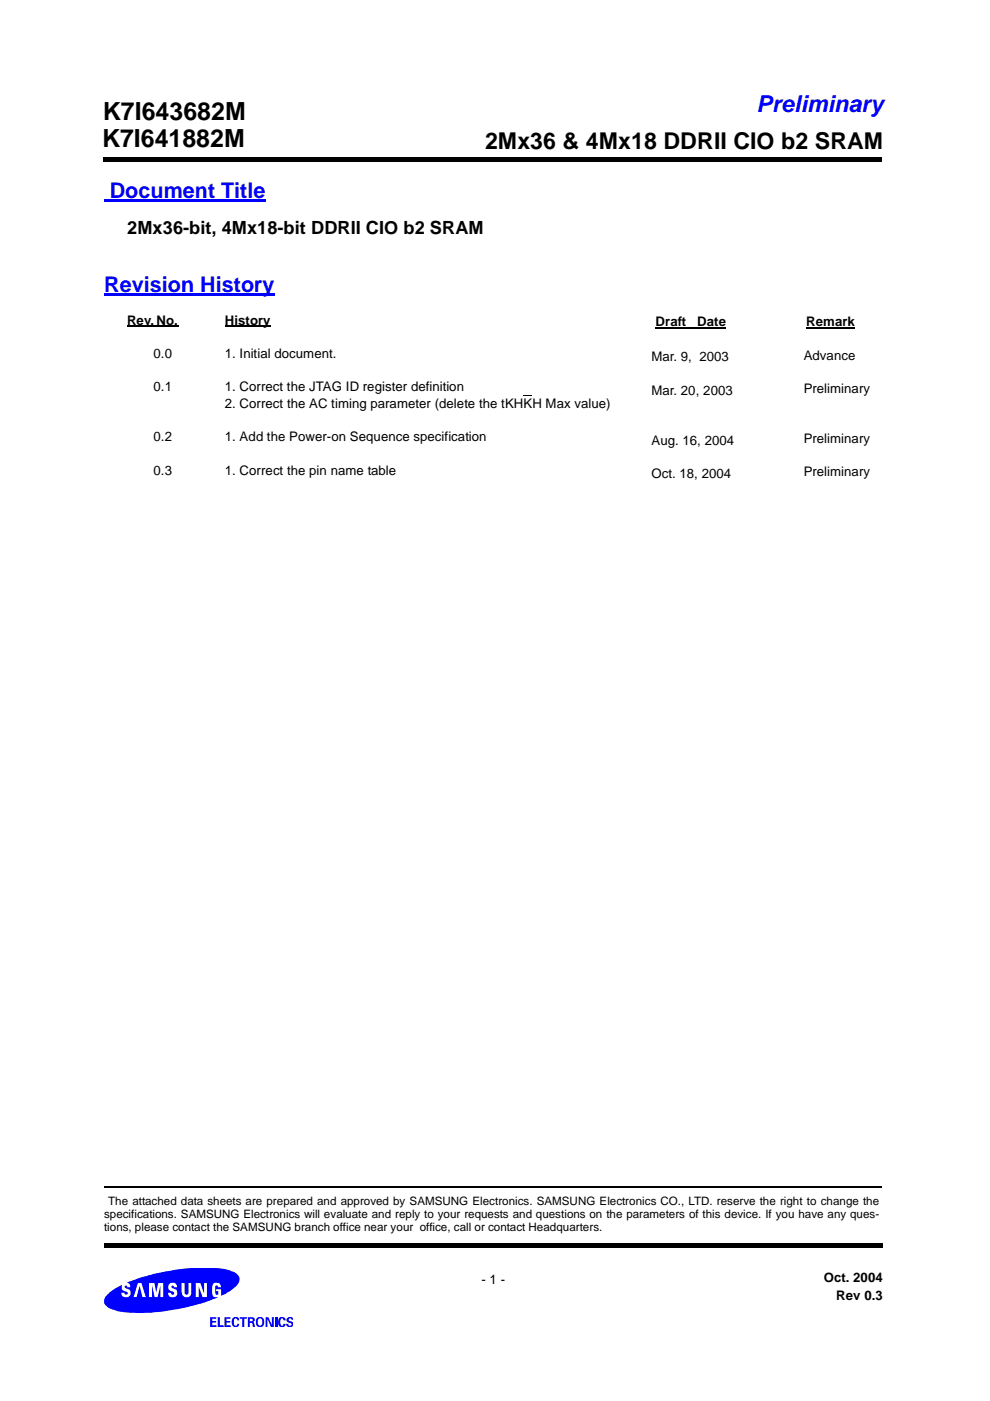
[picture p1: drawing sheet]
<svg xmlns="http://www.w3.org/2000/svg" width="210mm" height="297mm" viewBox="0 0 210 297" stroke-linecap="round" stroke-linejoin="round" font-family="sans-serif">
<g fill="none" stroke="#fff" stroke-width=".21">
<path d="M22 19.4v2.8M187 19.4v2.8M22 25.8v5.6M22 35v227.2M24.8 34.1h-2.8v2.8h2.9M26.9 36.8v2.8M28.4 34.1h5.6M28.4 36.9h5.6M37.1 36.8v2.8M37.5 34.1h5.7M37.6 36.9h5.6M46.7 34.1h5.6"/>
<path d="M46.8 36.9h5.5M55.9 34.1h5.6M55.9 36.9h5.6M65 34.1h5.7M65 36.9h5.6M74.2 34.1h5.6M74.2 36.9h5.6M83.4 34.1h5.6M83.4 36.9h5.6M92.5 34.1h5.6M92.5 36.9h5.6M101.1 34.4v2.8"/>
<path d="M101.7 36.9h5.5M101.7 34.1h5.6M104.5 34.4v2.8M107.8 34.4v2.8M110.8 36.9h5.6M110.8 34.1h5.7M120 36.9h5.6M120 34.1h5.7M129.1 36.9h5.6M129.2 34.1h5.6M138.3 36.9h5.6M138.4 34.1h5.6"/>
<path d="M147.4 36.9h5.6M147.5 34.1h5.6M156.6 36.9h5.6M156.7 34.1h5.6M165.7 36.9h5.6M165.8 34.1h5.7M174.9 36.9h5.6M175 34.1h5.7M184 36.9h2.9M184.2 34.1h2.8v2.8M187 25.8v5.7M187 35.2v93.5"/>
<path d="M26.9 43.3v5.6M26.9 52.6v5.7M37.1 43.3v5.6M37.1 52.6v5.7M101.1 40.7v5.6M101.1 49.9v5.6M101.1 59.1v5.5M104.5 40.7v5.6M104.5 49.9v5.6M104.5 59.1v5.5M107.8 40.7v5.6M107.8 49.9v5.6"/>
<path d="M107.8 59.1v5.5M26.9 61.9v5.7M26.9 71.2v5.7M37.1 61.9v5.7M37.1 71.2v5.7M101.1 68.2v5.6M101.1 77.4v5.6M104.5 68.2v5.6M104.5 77.4v5.6M107.8 68.2v5.6M107.8 77.4v5.6M26.9 80.5v5.7"/>
<path d="M26.9 89.8v5.7M26.9 99.1v5.7M37.1 80.5v5.7M37.1 89.8v5.7M37.1 99.1v5.7M101.1 86.5v5.7M101.1 95.7v5.6M104.5 86.5v5.7M104.5 95.7v5.6M107.8 86.5v5.7M107.8 95.7v5.6M26.9 108.4v5.7"/>
<path d="M26.9 117.7v5.7M37.1 108.4v5.7M37.1 117.7v5.7M101.1 104.9v5.6M101.1 114v5.6M104.5 104.9v5.6M104.5 114v5.6M107.8 104.9v5.6M107.8 114v5.6M26.9 127v5.7M26.9 136.4v5.6M37.1 127v5.7"/>
<path d="M37.1 136.4v5.6M101.1 123.2v5.6M101.1 132.4v5.6M104.5 123.2v5.6M104.5 132.4v5.6M107.8 123.2v5.6M107.8 132.4v5.6M187 128.9v9M187 138.3v8.7M26.9 145.6v5.7M26.9 154.9v5.8M37.1 145.6v5.7"/>
<path d="M37.1 154.9v5.8M101.1 141.5v5.6M101.1 150.7v5.6M101.1 159.9v5.5M104.5 141.5v5.6M104.5 150.7v5.6M104.5 159.9v5.5M107.8 141.5v5.6M107.8 150.7v5.6M107.8 159.9v5.5M187 147.7v8.5M187 157.1v8.3"/>
<path d="M26.9 164.3v5.7M26.9 173.6v5.7M37.1 164.3v5.7M37.1 173.6v5.7M101.1 169v5.6M101.1 178.2v5.6M104.5 169v5.6M104.5 178.2v5.6M107.8 169v5.6M107.8 178.2v5.6M187 166.5v8.1M187 175.8v7.9"/>
<path d="M26.9 182.9v5.7M26.9 192.2v5.7M37.1 182.9v5.7M37.1 192.2v5.7M101.1 187.3v5.7M101.1 196.5v5.6M104.5 187.3v5.7M104.5 196.5v5.6M107.8 187.3v5.7M107.8 196.5v5.6M187 185.2v7.7M187 194.6v7.5"/>
<path d="M26.9 201.5v5.7M26.9 210.8v5.7M37.1 201.5v5.7M37.1 210.8v5.7M101.1 205.7v5.6M101.1 214.8v5.6M104.5 205.7v5.6M104.5 214.8v5.6M107.8 205.7v5.6M107.8 214.8v5.6M187 204v7.3M187 213.3v7.1"/>
<path d="M26.9 220.1v5.7M26.9 229.4v5.7M26.9 238.7v5.7M37.1 220.1v5.7M37.1 229.4v5.7M37.1 238.7v5.7M101.1 224v5.6M101.1 233.2v5.6M104.5 224v5.6M104.5 233.2v5.6M107.8 224v5.6M107.8 233.2v5.6"/>
<path d="M187 222.7v6.9M187 232.1v6.7M26.9 248v5.7M26.9 257.3v2.8M37.1 248v5.7M37.1 257.3v2.8M101.1 242.3v5.6M101.1 251.5v5.6M104.5 242.3v5.6M104.5 251.5v5.6M107.8 242.3v5.6M107.8 251.5v5.6"/>
<path d="M187 241.4v6.6M187 250.8v6.3M22 260.7v2.8h2.8M22 265.8v5.6M22 275v5.7M22 260.5h2.8M28.4 263.5h5.6M28.4 260.5h5.6M37.5 263.5h5.7M37.6 260.5h5.6M46.7 263.5h5.6M46.7 260.5h5.6"/>
<path d="M55.9 263.5h5.6M55.9 260.5h5.6M65 263.5h5.7M65 260.5h5.6M74.2 263.5h5.6M74.2 260.5h5.6M83.4 263.5h5.6M83.4 260.5h5.6M92.5 263.5h5.6M92.6 260.5h5.5M101.1 260.6v2.8M101.7 263.5h5.6"/>
<path d="M101.7 260.5h5.6M104.5 260.6v2.8M107.8 260.6v2.8M110.8 263.5h5.7M110.9 260.5h5.6M120 263.5h5.7M120 260.5h5.6M129.2 263.5h5.6M129.2 260.5h5.6M138.4 263.5h5.6M138.4 260.5h5.5M147.5 263.5h5.6"/>
<path d="M147.5 260.5h5.6M156.7 263.5h5.6M156.7 260.5h5.6M165.8 263.5h5.7M165.8 260.5h5.7M175 263.5h5.7M175 260.5h5.6M184.2 260.5h2.8M187 260.7v2.8h-2.8M187 260.2v5.7M187 269.6v5.7M187 278.9v2.9"/>
<path d="M22 284.2v2.9"/>
</g>
<path d="M22 33.3h.5v1.1h-.5zM22.5 33.3h164v1.1h-164zM186.5 33.3h.5v1.1h-.5zM22.1 263.4h.5v1.1h-.5zM22.6 263.4h164v1.1h-164zM186.6 263.4h.5v1.1h-.5z" fill="#000"/>
<path d="M22 268.9h40.1v12.4h-40.1z" fill="#fff"/>
<g fill="#00f">
<path d="M22.7 274.5a1.58 1.58 0 0 0 .2 2.7 16.1 16.1 0 0 0 8 1.1l4.1-.3a43.3 43.3 0 0 0 11.2-3h-.6a.74 .74 0 0 1-.6-.8v-1.3a.95 .95 0 0 1 .9-1 .95 .95 0 0 1 1 1h-.6a.34 .34 0 0 0-.3-.3 .34 .34 0 0 0-.4 .2l.1 1.6 .1 .1 .5-.1v-.7h-.5v-.4h1.1v1.4a7.4 7.4 0 0 0 3.8-3 1.76 1.76 0 0 0-1.7-2.2 10.4 10.4 0 0 0-4.6-.7 41.1 41.1 0 0 0-10 .9l-3.8 .9-3.8 1.4h.2a.71 .71 0 0 1 .6 .9h-.6l-.1-.3a.28 .28 0 0 0-.3 0 .28 .28 0 0 0-.1 .4l.2 .2a.97 .97 0 0 1 1 1 .97 .97 0 0 1-1 .9 .97 .97 0 0 1-.9-1h.6l.1 .3 .4 .1 .2-.1-.2-.5a1 1 0 0 1-1-.4 1 1 0 0 1 0-1.1l-2.1 1.2zM29.2 272h.8l.9 3h-.7l-.6-2.4-.6 2.4h-.7zM31.6 272h1.1l.4 2 .4-2h1.1v3h-.6v-2.5l-.6 2.5h-.6l-.6-2.5v2.5h-.6zM36 272.1a1.01 1.01 0 0 1 1.5 .8h-.6l-.2-.3a.26 .26 0 0 0-.3 0 .26 .26 0 0 0 0 .4l.2 .2a.98 .98 0 0 1 1 1.2 .98 .98 0 0 1-1.5 .6l-.3-.3-.2-.6h.6l.3 .4h.2l.2-.1v-.3l-.2-.2a1 1 0 0 1-1-.7 1 1 0 0 1 .3-1.1zM38.5 272h.6v2.2l.4 .3 .4-.2 .1-2.3h.6v1.9a1.04 1.04 0 0 1-1.1 1.2 1.04 1.04 0 0 1-1-1.2zM41.5 272h1l.8 2.3v-2.3h.6v3h-1l-.8-2.2v2.2h-.6zM44.5 279.3h1.4v.3h-.9v.5h.8v.3h-.8v.6h.9v.3h-1.4z" fill-rule="evenodd"/>
<path d="M46.2 279.3h.4v1.7h.8v.3h-1.2z" fill-rule="evenodd"/>
<path d="M47.6 279.3h1.3v.3h-.9v.5h.8v.3h-.8v.6h.9v.3h-1.3z" fill-rule="evenodd"/>
<path d="M49.3 279.5l.3-.2 .7-.1 .3 .3 .1 .5h-.4v-.3a.37 .37 0 0 0-.4-.1 .37 .37 0 0 0-.3 .4v.5a.38 .38 0 0 0 .3 .6 .38 .38 0 0 0 .4-.4h.4a.81 .81 0 0 1-.9 .7 .81 .81 0 0 1-.7-.9z" fill-rule="evenodd"/>
<path d="M50.8 279.3h1.5v.3h-.5v1.7h-.4v-1.7h-.6z" fill-rule="evenodd"/>
<path d="M52.6 279.3h1a.54 .54 0 0 1 .4 .5 .54 .54 0 0 1-.4 .5 .71 .71 0 0 1 .4 .9l.1 .1h-.5l-.1-.8h-.6v.8h-.3zM52.9 279.6v.6h.5l.2-.2-.2-.4z" fill-rule="evenodd"/>
<path d="M54.5 279.4a.96 .96 0 0 1 1.2 0 .96 .96 0 0 1 .3 1.1 .94 .94 0 0 1-1.2 .8 .94 .94 0 0 1-.5-1.4zM54.8 279.7a.93 .93 0 0 0 .3 1.4 .91 .91 0 0 0 .2-1.6z" fill-rule="evenodd"/>
<path d="M56.3 279.3h.6l.7 1.6v-1.6h.5v2h-.6l-.8-1.7v1.7h-.4z" fill-rule="evenodd"/>
<path d="M58.3 279.3h.5v2h-.5z" fill-rule="evenodd"/>
<path d="M59.2 279.4a.81 .81 0 0 1 1.4 .3v.3h-.4a.38 .38 0 0 0-.5-.4 .38 .38 0 0 0-.2 .5 .81 .81 0 0 0 .3 1l.4-.4h.4a.83 .83 0 0 1-1.1 .7 .83 .83 0 0 1-.6-1.1z" fill-rule="evenodd"/>
<path d="M60.8 279.6l.5-.4h.5l.2 .2 .1 .4h-.3l-.2-.3-.3 .1a.41 .41 0 0 0 0 .5 .41 .41 0 0 0 .5 .1h.1a.72 .72 0 0 1-.2 1.2 .72 .72 0 0 1-1-.7h.4v.2a.37 .37 0 0 0 .5 .2 .37 .37 0 0 0 .2-.4l-.4-.2a.65 .65 0 0 1-.6-.9z" fill-rule="evenodd"/>
</g>
<path d="M22 42.2h34.3v.5h-34.3z" fill="#00f"/>
<path d="M22.1 251.5h.1v.4h-.1zM186.8 251.5h.2v.4h-.2z" fill="#000"/>
<path d="M22.2 251.7h164.6" fill="none" stroke="#000" stroke-width=".34"/>
<g fill="#00f">
<path d="M22.1 62.2h9.7v.5h-9.7z"/>
<path d="M31.8 62.2h6.6v.5h-6.6z"/>
<path d="M38.4 62.2h19.9v.5h-19.9z"/>
</g>
<path d="M26.9 69.2h11M47.7 69.2h9.7M139 69.4h15M170.9 69.4h10.4" fill="none" stroke="#000" stroke-width=".3"/>
<path d="M111 83.8h1.9v.2h-1.9z" fill="#000"/>
<g font-size="5.3">
<text x="21.8" y="25.5">K7I643682M</text>
<text x="21.6" y="31.1">K7I641882M</text>
</g>
<text font-size="4.9" fill="#00f" x="160.4" y="23.8">Preliminary</text>
<text font-size="4.9" x="102.8" y="31.7">2Mx36 &amp; 4Mx18 DDRII CIO b2 SRAM</text>
<g font-size="4.6" fill="#00f">
<text x="23.3" y="42">Document Title</text>
<text x="22.1" y="61.9">Revisio</text>
<text x="38.4" y="61.9">n History</text>
</g>
<text font-size="3.9" x="27" y="49.7">2Mx36-bit, 4Mx18-bit DDRII CIO b2 SRAM</text>
<g font-size="2.8">
<text x="26.9" y="68.9">Rev. No.</text>
<text x="47.7" y="68.9">History</text>
<text x="139" y="69.1">Draft</text>
<text x="147.8" y="69.1">Date</text>
<text x="170.9" y="69.1">Remark</text>
<text x="32.6" y="75.9">0.0</text>
<text x="47.7" y="75.9">1. Initial document.</text>
<text x="138.1" y="76.6">Mar. 9, 2003</text>
<text x="170.4" y="76.3">Advance</text>
<text x="32.6" y="83">0.1</text>
<text x="47.7" y="83">1. Correct the JTAG ID register definition</text>
<text x="138.1" y="83.7">Mar. 20, 2003</text>
<text x="170.4" y="83.4">Preliminary</text>
<text x="47.7" y="86.5">2. Correct the AC timing parameter (delete the tKHKH Max value)</text>
<text x="32.6" y="93.6">0.2</text>
<text x="47.7" y="93.6">1. Add the Power-on Sequence specification</text>
<text x="138.1" y="94.3">Aug. 16, 2004</text>
<text x="170.4" y="93.9">Preliminary</text>
<text x="32.6" y="100.6">0.3</text>
<text x="47.7" y="100.6">1. Correct the pin name table</text>
<text x="138.1" y="101.3">Oct. 18, 2004</text>
<text x="170.4" y="101">Preliminary</text>
<text x="102.1" y="272.2">- 1 -</text>
<text x="174.6" y="271.8">Oct. 2004</text>
<text x="177.3" y="275.7">Rev 0.3</text>
</g>
<g font-size="2.5">
<text x="23" y="255.4">The attached data sheets are prepared and approved by SAMSUNG Electronics. SAMSUNG Electronics CO., LTD. reserve the right to change the</text>
<text x="22.1" y="258.2">specifications. SAMSUNG Electronics will evaluate and reply to your requests and questions on the parameters of this device. If you have any ques-</text>
<text x="22.1" y="261.1">tions, please contact the SAMSUNG branch office near your office, call or contact Headquarters.</text>
</g>
</svg>
